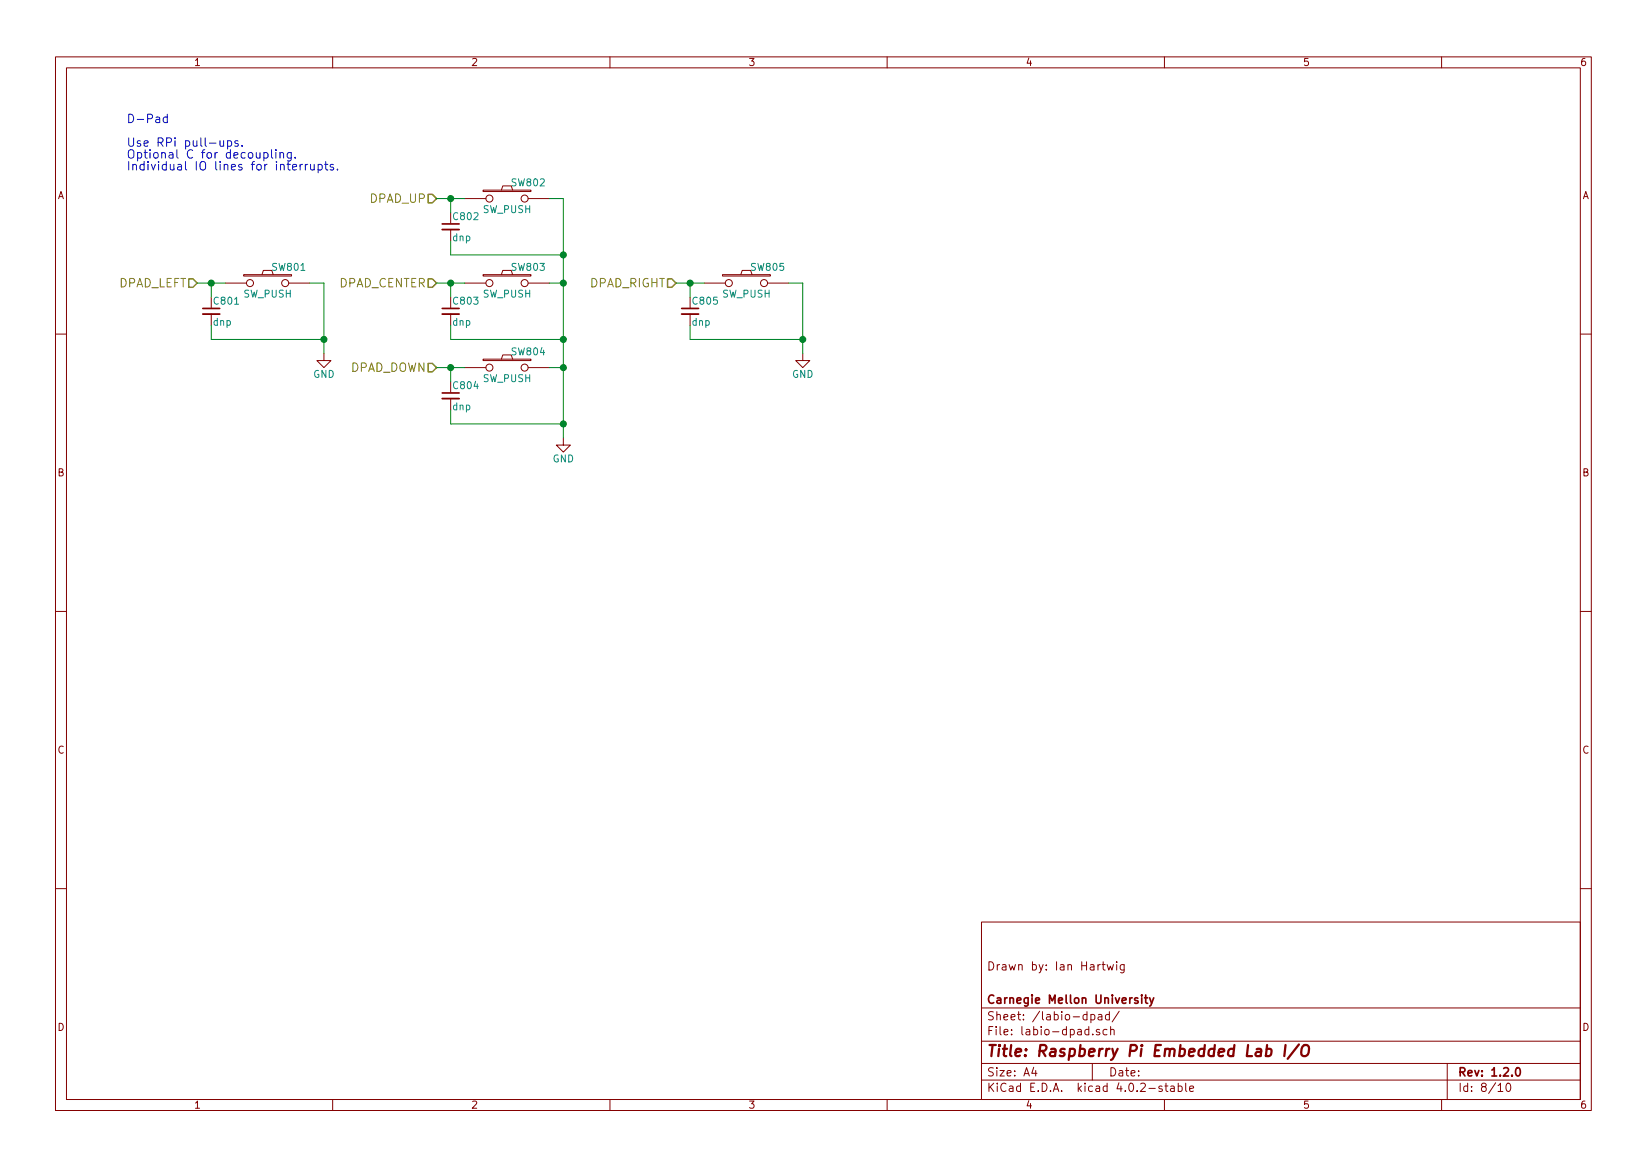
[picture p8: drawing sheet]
<svg xmlns="http://www.w3.org/2000/svg" width="297mm" height="210mm" viewBox="0 0 297 210" stroke-linecap="round" stroke-linejoin="round" font-family="sans-serif">
<g fill="none" stroke="#840000" stroke-width=".18">
<path d="M10 10.3h277v189.9h-277zM12 12.2h273v186.1h-273zM60 10.3v1.9M110 10.3v1.9M160 10.3v1.9M210 10.3v1.9M260 10.3v1.9M81.3 38.3v2M83.8 35.8h3.8M87.1 34.3h8.7v.2h-8.7zM90.4 34.3l.3-.8h1.5l.3 .8M95.2 35.8h3.9"/>
<path d="M38.1 53.6v1.9M38.1 56.6v2.1M40.6 51h3.8M43.9 49.5h8.7v.3h-8.7zM47.2 49.5l.3-.7h1.5l.3 .7M52.1 51h3.8M81.3 41.4v2M81.3 53.6v1.9M81.3 56.6v2.1M83.8 51h3.8M87.1 49.5h8.7v.3h-8.7zM90.4 49.5l.3-.7h1.5l.3 .7"/>
<path d="M95.2 51h3.9M124.5 53.6v1.9M124.5 56.6v2.1M127 51h3.8M130.3 49.5h8.6v.3h-8.6zM133.6 49.5l.3-.7h1.5l.2 .7M138.4 51h3.8M10 60.2h2M58.4 63.7v1.3h1.3l-1.3 1.3-1.3-1.3h1.3M81.3 68.8v1.9M81.3 71.9v2M83.8 66.3h3.8"/>
<path d="M87.1 64.8h8.7v.2h-8.7zM90.4 64.8l.3-.8h1.5l.3 .8M95.2 66.3h3.9M101.6 79v1.3h1.3l-1.3 1.2-1.3-1.2h1.3M144.8 63.7v1.3h1.2l-1.2 1.3-1.3-1.3h1.3M285 60.2h2M10 110.3h2M285 110.3h2M10 160.2h2M177 166.3h108v32h-108zM198.8 173.9h.5M199 173.4v1.3l.3 .2"/>
<path d="M199.7 173.9l.3 1 .3-.7 .2 .7 .3-1M201.4 173.4v.2M201.4 173.9v1M202.7 173.9v1.4l-.2 .1h-.4M202.7 174l-.4-.1-.3 .3 .1 .6 .2 .1 .4-.1M285 160.2h2M60 198.3v1.9M110 198.3v1.9M160 198.3v1.9M177 194.8h108M177 191.8h108M177 187.8h108"/>
<path d="M177 181.8h108M186.4 192.5l-.3 1h.9M186.8 193v1M196.7 183l.5-.1 .3 .3-.2 .6h-.6M196.7 182.9v1.5M197 191.8v3M197.1 186.5v.1M198.1 183h.6v.9M198.3 185.7a.37 .37 0 0 0-.6 .1l.1 .2 .5 .2 .1 .1-.3 .3-.4-.1M198.7 183.3l-.5 .1-.2 .2 .2 .3 .5-.1M199.6 185.7l-.4-.1-.3 .3 .1 .6 .2 .1 .4-.1M200.1 183l-.5-.1-.2 .3v.6l.2 .1 .5-.1"/>
<path d="M200.1 182.4v1.5M200.3 185.7l.2-.1 .4 .1v.9M200.3 185.1v1.5M201.9 182.3l-1.3 2M209.6 195.9a.37 .37 0 0 0-.6 .1l.1 .3 .5 .1 .1 .1-.3 .3-.4-.1M210 198.3v1.9M210.1 195.8h.5M210.3 195.3v1.3l.3 .2M211.2 195.9h.5l.1 .9M211.8 196.2l-.5 .1-.2 .2 .2 .3 .5-.1M212.5 195.9l.4-.1 .3 .3-.1 .6h-.6M212.5 195.3v1.5"/>
<path d="M213.8 195.3v1.3l.2 .2M214.6 196.3l.7-.1-.1-.3-.4-.1-.2 .2v.7h.6M260 198.3v1.9M261 191.8v6.5M270.2 195.8l.4-.5v1.5M270.2 196.8h.8M271.8 195.5l.2-.2a.81 .81 0 0 1 .5 .6 .81 .81 0 0 1-.2 .8l-.2 .1a.79 .79 0 0 1-.3-1.3z"/>
<circle cx="88.3" cy="35.8" r=".63"/>
<circle cx="94.6" cy="35.8" r=".63"/>
<circle cx="45.1" cy="51" r=".63"/>
<circle cx="51.4" cy="51" r=".63"/>
<circle cx="88.3" cy="51" r=".63"/>
<circle cx="94.6" cy="51" r=".63"/>
<circle cx="131.4" cy="51" r=".63"/>
<circle cx="137.8" cy="51" r=".63"/>
<circle cx="88.3" cy="66.3" r=".63"/>
<circle cx="94.6" cy="66.3" r=".63"/>
</g>
<path d="M36.6 55.6h3M79.8 55.6h3M79.8 40.4h3M122.9 55.6h3.1M79.8 70.9h3M205.9 179.4v.2M205.9 179.9v1M206.4 179.9h.6M206.6 179.4v1.3l.4 .2M207.3 179.9l.4 1M208.1 179.9l-.5 1.4-.3 .1M273.5 192.7l.2-.2a.81 .81 0 0 1 .6 .6 .81 .81 0 0 1-.3 .8l-.2 .1a.79 .79 0 0 1-.3-1.3z" fill="none" stroke="#840000" stroke-width=".3"/>
<path d="M228.4 189.2a.65 .65 0 0 1 .9 .1l-.1 1a.67 .67 0 0 1-.9 0M231.9 188.4l-.3 2M234.3 188.3l-2.1 2.6M234.9 188.7a.66 .66 0 0 1 1.1 0 1.43 1.43 0 0 1-.5 1.7l-.6-.1a1.49 1.49 0 0 1 0-1.6z" fill="none" stroke="#840000" stroke-width=".41"/>
<g fill="none" stroke="#0000c2" stroke-width=".18">
<path d="M30.2 21.2l-.5-.1-.3 .3v.4l.2 .2h.6M30.2 20.6v1.5M39.7 25.4v.8a.38 .38 0 0 0 .6 0M40.3 25.4v1M41 25.4h.5l.3 .3v.4l-.2 .2h-.6M41 25.4v1.5M42.9 25.4h-.3l-.3 .2 .1 .2 .5 .2v.3h-.6M43.7 26.2v.2M47.6 27.6l.4-.1 .3 .3v.4l-.1 .2h-.6M49 27v1.3l.2 .2M49.8 27v.1M49.8 27.5v1"/>
<path d="M50.5 27.7l.1-.1a.36 .36 0 0 1 .6 .1v.8M50.5 27.5v1M52.5 27.5v1.2l-.3 .3h-.3M52.5 27.6l-.4-.1-.3 .3v.4l.1 .2h.6M52.8 30.1l.7-.1-.1-.3-.4-.1-.2 .3v.7h.6M53.2 28.4v.1M54.1 29.6v1.1M54.6 29.6l-.3 .1-.2 .2M55.1 29.6v1.1M55.5 29.6l-.3 .1-.1 .2M56 29.6v.8a.38 .38 0 0 0 .7 .1M56.7 29.6v1.1"/>
<path d="M57.4 29.7l.4-.1 .3 .3v.5l-.1 .2h-.6M57.4 29.6v1.6M58.5 29.6h.6M58.8 29.1v1.3l.3 .3M60.1 29.7l-.3-.1-.3 .3 .1 .2 .5 .1v.4h-.6M60.9 30.5v.2"/>
</g>
<path d="M36.6 56.6h3M79.8 56.6h3M79.8 41.4h3M122.9 56.6h3.1M79.8 71.9h3" fill="none" stroke="#840000" stroke-width=".33"/>
<path d="M77.2 35h.8l.7 .8-.7 .8h-.8zM34 50.3h.8l.8 .7-.8 .8h-.8zM77.2 50.3h.8l.7 .7-.7 .8h-.8zM120.4 50.3h.8l.7 .7-.7 .8h-.8zM77.2 65.5h.8l.7 .8-.7 .8h-.8z" fill="none" stroke="#848400" stroke-width=".25"/>
<g fill="none" stroke="#008400" stroke-width=".18">
<path d="M78.7 35.8h5.1M81.3 35.8v2.5M99.1 35.8h2.5v43.2M35.6 51h5M38.1 58.7v2.5h20.3M38.1 51v2.6M55.9 51h2.5v12.7M78.7 51h5.1M81.3 43.4v2.6h20.3M81.3 51v2.6M81.3 58.7v2.5h20.3M99.1 51h2.5"/>
<path d="M121.9 51h5.1M124.5 58.7v2.5h20.3M124.5 51v2.6M142.2 51h2.6v12.7M78.7 66.3h5.1M81.3 66.3v2.5M81.3 73.9v2.5h20.3M99.1 66.3h2.5"/>
</g>
<g fill="#008400" stroke="#008400" stroke-width=".25">
<circle cx="101.6" cy="46" r=".51"/>
<circle cx="101.6" cy="61.2" r=".51"/>
<circle cx="101.6" cy="76.4" r=".51"/>
<circle cx="81.3" cy="35.8" r=".51"/>
<circle cx="58.4" cy="61.2" r=".51"/>
<circle cx="81.3" cy="51" r=".51"/>
<circle cx="81.3" cy="66.3" r=".51"/>
<circle cx="144.8" cy="61.2" r=".51"/>
<circle cx="124.5" cy="51" r=".51"/>
<circle cx="38.1" cy="51" r=".51"/>
<circle cx="101.6" cy="51" r=".51"/>
<circle cx="101.6" cy="66.3" r=".51"/>
</g>
<text font-size="2.8" fill="#840000" x="178" y="190.5">Title: Raspberry Pi Embedded Lab I/O</text>
<g font-size="2.1" fill="#0000c2">
<text x="22.9" y="22.2">D-Pad</text>
<text x="22.9" y="26.5">Use RPi pull-ups.</text>
<text x="22.9" y="28.6">Optional C for decoupling.</text>
<text x="22.9" y="30.7">Individual IO lines for interrupts.</text>
</g>
<g font-size="2.1" fill="#848400">
<text x="66.7" y="36.6">DPAD_UP</text>
<text x="21.1" y="51.8">DPAD_LEFT</text>
<text x="60.9" y="51.8">DPAD_CENTER</text>
<text x="106.2" y="51.8">DPAD_RIGHT</text>
<text x="62.9" y="67.1">DPAD_DOWN</text>
</g>
<g font-size="2.1" fill="#840000">
<text x="178" y="175">Drawn by: Ian Hartwig</text>
<text x="178" y="184">Sheet: /labio-dpad/</text>
<text x="178" y="181">Carnegie Mellon University</text>
<text x="178" y="186.7">File: labio-dpad.sch</text>
<text x="178" y="196.9">KiCad E.D.A. kicad 4.0.2-stable</text>
<text x="178" y="194.1">Size: A4</text>
<text x="200" y="194.1">Date:</text>
<text x="263" y="194.1">Rev: 1.2.0</text>
<text x="263" y="196.9">Id: 8/10</text>
</g>
<g font-size="1.8" fill="#840000">
<text x="35" y="11.9">1</text>
<text x="85" y="11.9">2</text>
<text x="135" y="11.9">3</text>
<text x="185" y="11.9">4</text>
<text x="235" y="11.9">5</text>
<text x="285" y="11.9">6</text>
<text x="10.4" y="35.9">A</text>
<text x="285.4" y="35.9">A</text>
<text x="10.4" y="85.9">B</text>
<text x="285.4" y="85.9">B</text>
<text x="10.4" y="135.9">C</text>
<text x="285.4" y="135.9">C</text>
<text x="10.4" y="185.9">D</text>
<text x="285.4" y="185.9">D</text>
<text x="35" y="199.9">1</text>
<text x="85" y="199.9">2</text>
<text x="135" y="199.9">3</text>
<text x="185" y="199.9">4</text>
<text x="235" y="199.9">5</text>
<text x="285" y="199.9">6</text>
</g>
<g font-size="1.8" fill="#008484">
<text x="92.4" y="33.6">SW802</text>
<text x="81.9" y="39.7">C802</text>
<text x="87.1" y="38.4">SW_PUSH</text>
<text x="81.6" y="43.5">dnp</text>
<text x="43.9" y="53.6">SW_PUSH</text>
<text x="49.2" y="48.8">SW801</text>
<text x="87.1" y="53.6">SW_PUSH</text>
<text x="92.4" y="48.8">SW803</text>
<text x="130.3" y="53.6">SW_PUSH</text>
<text x="135.5" y="48.8">SW805</text>
<text x="38.4" y="58.7">dnp</text>
<text x="38.7" y="54.9">C801</text>
<text x="81.6" y="58.7">dnp</text>
<text x="81.9" y="54.9">C803</text>
<text x="124.8" y="58.7">dnp</text>
<text x="125.1" y="54.9">C805</text>
<text x="92.4" y="64.1">SW804</text>
<text x="56.5" y="68.1">GND</text>
<text x="81.9" y="70.1">C804</text>
<text x="87.1" y="68.9">SW_PUSH</text>
<text x="142.8" y="68.1">GND</text>
<text x="81.6" y="74">dnp</text>
<text x="99.6" y="83.4">GND</text>
</g>
</svg>
